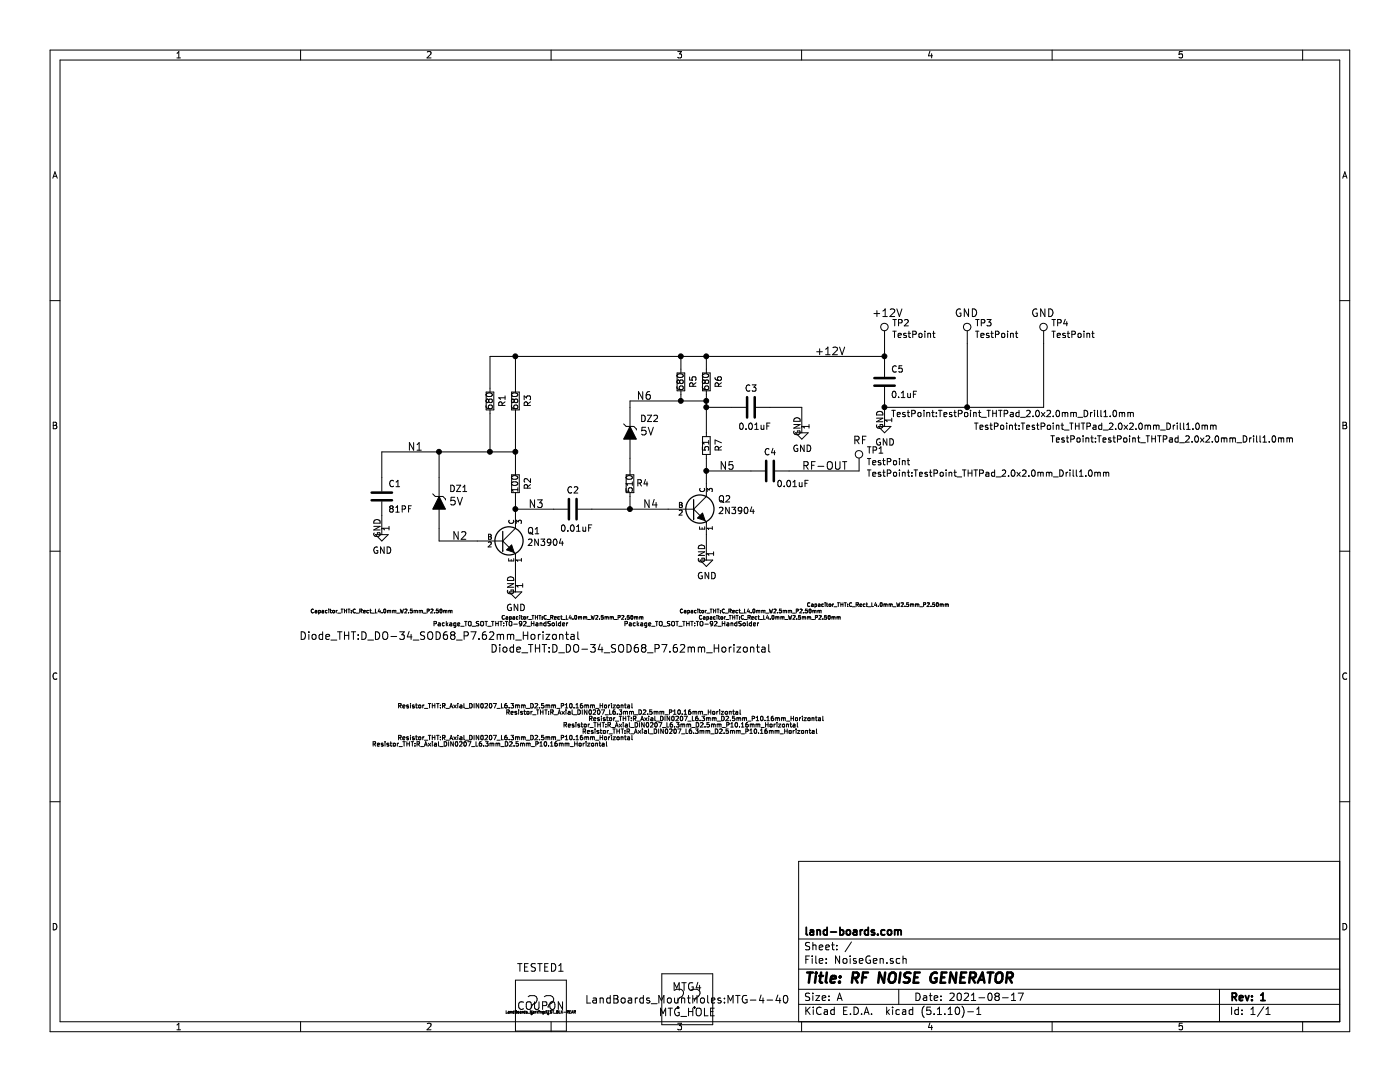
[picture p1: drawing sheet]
EESchema Schematic File Version 4
EELAYER 30 0
EELAYER END
$Descr A 11000 8500
encoding utf-8
Sheet 1 1
Title "RF NOISE GENERATOR"
Date "2021-08-17"
Rev "1"
Comp "land-boards.com"
Comment1 ""
Comment2 ""
Comment3 ""
Comment4 ""
$EndDescr
$Comp
L CW5-rescue:COUPON-AudioAmp380-rescue TESTED1
U 1 1
P 4250 7900
F 0 "TESTED1" H 4250 8200 60  0000 C CNN
F 1 "COUPON" H 4250 7900 60  0000 C CNN
F 2 "LandBoards_Marking:TEST_BLK-REAR" H 4250 7850 20  0000 C CNN
F 3 "" H 4250 7900 60  0000 C CNN
	1    4250 7900
	1    0    0    -1  
$EndComp
$Comp
L CW5-rescue:MTG_HOLE-AudioAmp380-rescue MTG4
U 1 1
P 5400 7850
F 0 "MTG4" H 5400 7950 60  0000 C CNN
F 1 "MTG_HOLE" H 5400 7750 60  0000 C CNN
F 2 "LandBoards_MountHoles:MTG-4-40" H 5400 7850 60  0000 C CNN
F 3 "" H 5400 7850 60  0000 C CNN
	1    5400 7850
	1    0    0    -1  
$EndComp
$Comp
L LandBoards_Semis:NPN Q1
U 1 1
P 3950 4250
F 0 "Q1" H 4141 4330 50  0000 L CNN
F 1 "2N3904" H 4141 4239 50  0000 L CNN
F 2 "Package_TO_SOT_THT:TO-92_HandSolder" H 3400 3600 35  0000 L CNN
F 3 "" H 3950 4250 60  0000 C CNN
	1    3950 4250
	1    0    0    -1  
$EndComp
$Comp
L LandBoards_Semis:NPN Q2
U 1 1
P 5450 4000
F 0 "Q2" H 5641 4080 50  0000 L CNN
F 1 "2N3904" H 5641 3989 50  0000 L CNN
F 2 "Package_TO_SOT_THT:TO-92_HandSolder" H 4900 3100 35  0000 L CNN
F 3 "" H 5450 4000 60  0000 C CNN
	1    5450 4000
	1    0    0    -1  
$EndComp
$Comp
L Device:R_Small R2
U 1 1
P 4050 3800
F 0 "R2" V 3950 3800 50  0000 C CNN
F 1 "100" V 4050 3800 50  0000 C CNN
F 2 "Resistor_THT:R_Axial_DIN0207_L6.3mm_D2.5mm_P10.16mm_Horizontal" H 4050 5550 35  0000 C CNN
F 3 "~" H 4050 3800 50  0001 C CNN
	1    4050 3800
	-1   0    0    1   
$EndComp
$Comp
L LandBoards_Semis:ZENER DZ1
U 1 1
P 3450 3950
F 0 "DZ1" V 3556 3871 50  0000 R CNN
F 1 "5V" V 3457 3871 60  0000 R CNN
F 2 "Diode_THT:D_DO-34_SOD68_P7.62mm_Horizontal" V 2400 5050 60  0000 R CNN
F 3 "" H 3450 3950 60  0000 C CNN
	1    3450 3950
	0    -1   -1   0   
$EndComp
$Comp
L Device:C C1
U 1 1
P 3000 3900
F 0 "C1" H 3050 4000 50  0000 L CNN
F 1 "81PF" H 3050 3800 50  0000 L CNN
F 2 "Capacitor_THT:C_Rect_L4.0mm_W2.5mm_P2.50mm" H 3000 3000 30  0000 C CNN
F 3 "" H 3000 3900 60  0001 C CNN
F 4 "Vishay" V 3000 3900 60  0001 C CNN "Mfg"
F 5 "1C10Z5U104M050B" V 3000 3900 60  0001 C CNN "MfgPN"
F 6 "Mouser" V 3000 3900 60  0001 C CNN "Vendor"
F 7 "75-1C10Z5U104M050B" V 3000 3900 60  0001 C CNN "VendorPN"
	1    3000 3900
	1    0    0    -1  
$EndComp
Wire Wire Line
	3750 4250 3450 4250
Wire Wire Line
	3450 4250 3450 4150
Wire Wire Line
	3000 3750 3000 3550
Wire Wire Line
	3450 3550 3450 3750
Wire Wire Line
	3000 4050 3000 4150
$Comp
L power:GND #PWR0101
U 1 1
P 3000 4150
F 0 "#PWR0101" H 3000 3900 50  0001 C CNN
F 1 "GND" H 3005 3977 50  0000 C CNN
F 2 "" H 3000 4150 50  0001 C CNN
F 3 "" H 3000 4150 50  0001 C CNN
	1    3000 4150
	1    0    0    -1  
$EndComp
Wire Wire Line
	4050 3900 4050 4000
$Comp
L Device:R_Small R3
U 1 1
P 4050 3150
F 0 "R3" V 3950 3150 50  0000 C CNN
F 1 "680" V 4050 3150 50  0000 C CNN
F 2 "Resistor_THT:R_Axial_DIN0207_L6.3mm_D2.5mm_P10.16mm_Horizontal" H 4050 5800 35  0000 C CNN
F 3 "~" H 4050 3150 50  0001 C CNN
	1    4050 3150
	-1   0    0    1   
$EndComp
Wire Wire Line
	4050 3550 4050 3700
Wire Wire Line
	3000 3550 3450 3550
Connection ~ 3450 3550
Wire Wire Line
	3450 3550 3850 3550
Wire Wire Line
	4050 3550 4050 3250
Connection ~ 4050 3550
$Comp
L Device:R_Small R1
U 1 1
P 3850 3150
F 0 "R1" V 3750 3150 50  0000 C CNN
F 1 "680" V 3850 3150 50  0000 C CNN
F 2 "Resistor_THT:R_Axial_DIN0207_L6.3mm_D2.5mm_P10.16mm_Horizontal" H 3850 5850 35  0000 C CNN
F 3 "~" H 3850 3150 50  0001 C CNN
	1    3850 3150
	-1   0    0    1   
$EndComp
Wire Wire Line
	3850 3250 3850 3550
Connection ~ 3850 3550
Wire Wire Line
	3850 3550 4050 3550
Wire Wire Line
	3850 3050 3850 2800
Wire Wire Line
	3850 2800 4050 2800
Wire Wire Line
	4050 2800 4050 3050
$Comp
L Device:C C2
U 1 1
P 4500 4000
F 0 "C2" V 4350 3950 50  0000 L CNN
F 1 "0.01uF" V 4650 3900 50  0000 L CNN
F 2 "Capacitor_THT:C_Rect_L4.0mm_W2.5mm_P2.50mm" V 5350 4000 30  0000 C CNN
F 3 "" H 4500 4000 60  0001 C CNN
F 4 "Vishay" V 4500 4000 60  0001 C CNN "Mfg"
F 5 "1C10Z5U104M050B" V 4500 4000 60  0001 C CNN "MfgPN"
F 6 "Mouser" V 4500 4000 60  0001 C CNN "Vendor"
F 7 "75-1C10Z5U104M050B" V 4500 4000 60  0001 C CNN "VendorPN"
	1    4500 4000
	0    1    1    0   
$EndComp
Wire Wire Line
	4050 4000 4350 4000
Connection ~ 4050 4000
Wire Wire Line
	4050 4000 4050 4050
$Comp
L Device:R_Small R7
U 1 1
P 5550 3500
F 0 "R7" V 5450 3500 50  0000 C CNN
F 1 "51" V 5550 3500 50  0000 C CNN
F 2 "Resistor_THT:R_Axial_DIN0207_L6.3mm_D2.5mm_P10.16mm_Horizontal" H 5550 5650 35  0000 C CNN
F 3 "~" H 5550 3500 50  0001 C CNN
	1    5550 3500
	-1   0    0    1   
$EndComp
Wire Wire Line
	4650 4000 4950 4000
$Comp
L Device:R_Small R4
U 1 1
P 4950 3800
F 0 "R4" H 4850 3800 50  0000 C CNN
F 1 "510" V 4950 3800 50  0000 C CNN
F 2 "Resistor_THT:R_Axial_DIN0207_L6.3mm_D2.5mm_P10.16mm_Horizontal" H 5000 5600 35  0000 C CNN
F 3 "~" H 4950 3800 50  0001 C CNN
	1    4950 3800
	-1   0    0    1   
$EndComp
Wire Wire Line
	4950 3900 4950 4000
Connection ~ 4950 4000
$Comp
L LandBoards_Semis:ZENER DZ2
U 1 1
P 4950 3400
F 0 "DZ2" V 5056 3321 50  0000 R CNN
F 1 "5V" V 4957 3321 60  0000 R CNN
F 2 "Diode_THT:D_DO-34_SOD68_P7.62mm_Horizontal" V 3250 4500 60  0000 R CNN
F 3 "" H 4950 3400 60  0000 C CNN
	1    4950 3400
	0    -1   -1   0   
$EndComp
Wire Wire Line
	4950 3600 4950 3700
Wire Wire Line
	4950 4000 5250 4000
Wire Wire Line
	4950 3200 4950 3150
$Comp
L Device:R_Small R6
U 1 1
P 5550 3000
F 0 "R6" V 5450 3000 50  0000 C CNN
F 1 "680" V 5550 3000 50  0000 C CNN
F 2 "Resistor_THT:R_Axial_DIN0207_L6.3mm_D2.5mm_P10.16mm_Horizontal" H 5600 5750 35  0000 C CNN
F 3 "~" H 5550 3000 50  0001 C CNN
	1    5550 3000
	-1   0    0    1   
$EndComp
$Comp
L Device:R_Small R5
U 1 1
P 5350 3000
F 0 "R5" V 5250 3000 50  0000 C CNN
F 1 "680" V 5350 3000 50  0000 C CNN
F 2 "Resistor_THT:R_Axial_DIN0207_L6.3mm_D2.5mm_P10.16mm_Horizontal" H 5350 5700 35  0000 C CNN
F 3 "~" H 5350 3000 50  0001 C CNN
	1    5350 3000
	-1   0    0    1   
$EndComp
Wire Wire Line
	5350 2900 5350 2800
Wire Wire Line
	5350 2800 5550 2800
Wire Wire Line
	5550 2800 5550 2900
Wire Wire Line
	5350 3150 5350 3100
Wire Wire Line
	5550 3150 5550 3100
Wire Wire Line
	4050 2800 5350 2800
Connection ~ 5350 2800
Wire Wire Line
	4950 3150 5350 3150
Wire Wire Line
	5550 3150 5550 3200
Text Label 3200 3550 0    60   ~ 0
N1
Text Label 6400 2800 0    60   ~ 0
+12V
$Comp
L power:GND #PWR0102
U 1 1
P 4050 4600
F 0 "#PWR0102" H 4050 4350 50  0001 C CNN
F 1 "GND" H 4055 4427 50  0000 C CNN
F 2 "" H 4050 4600 50  0001 C CNN
F 3 "" H 4050 4600 50  0001 C CNN
	1    4050 4600
	1    0    0    -1  
$EndComp
Wire Wire Line
	4050 4450 4050 4600
$Comp
L power:GND #PWR0103
U 1 1
P 5550 4350
F 0 "#PWR0103" H 5550 4100 50  0001 C CNN
F 1 "GND" H 5555 4177 50  0000 C CNN
F 2 "" H 5550 4350 50  0001 C CNN
F 3 "" H 5550 4350 50  0001 C CNN
	1    5550 4350
	1    0    0    -1  
$EndComp
Wire Wire Line
	5550 4200 5550 4350
Text Label 3550 4250 0    60   ~ 0
N2
Connection ~ 5350 3150
Wire Wire Line
	5350 3150 5550 3150
Connection ~ 5550 3150
Connection ~ 4050 2800
Connection ~ 5550 3700
Wire Wire Line
	5550 3700 5550 3800
Wire Wire Line
	5550 3600 5550 3700
Wire Wire Line
	6200 3700 6750 3700
Wire Wire Line
	5900 3700 5550 3700
$Comp
L Device:C C4
U 1 1
P 6050 3700
F 0 "C4" V 5900 3650 50  0000 L CNN
F 1 "0.01uF" V 6150 3750 50  0000 L CNN
F 2 "Capacitor_THT:C_Rect_L4.0mm_W2.5mm_P2.50mm" V 7200 3700 30  0000 C CNN
F 3 "" H 6050 3700 60  0001 C CNN
F 4 "Vishay" V 6050 3700 60  0001 C CNN "Mfg"
F 5 "1C10Z5U104M050B" V 6050 3700 60  0001 C CNN "MfgPN"
F 6 "Mouser" V 6050 3700 60  0001 C CNN "Vendor"
F 7 "75-1C10Z5U104M050B" V 6050 3700 60  0001 C CNN "VendorPN"
	1    6050 3700
	0    1    1    0   
$EndComp
Wire Wire Line
	5750 3200 5550 3200
$Comp
L Device:C C3
U 1 1
P 5900 3200
F 0 "C3" V 5750 3150 50  0000 L CNN
F 1 "0.01uF" V 6050 3100 50  0000 L CNN
F 2 "Capacitor_THT:C_Rect_L4.0mm_W2.5mm_P2.50mm" V 7500 3200 30  0000 C CNN
F 3 "" H 5900 3200 60  0001 C CNN
F 4 "Vishay" V 5900 3200 60  0001 C CNN "Mfg"
F 5 "1C10Z5U104M050B" V 5900 3200 60  0001 C CNN "MfgPN"
F 6 "Mouser" V 5900 3200 60  0001 C CNN "Vendor"
F 7 "75-1C10Z5U104M050B" V 5900 3200 60  0001 C CNN "VendorPN"
	1    5900 3200
	0    1    1    0   
$EndComp
Connection ~ 5550 3200
Wire Wire Line
	5550 3200 5550 3400
Wire Wire Line
	6050 3200 6300 3200
Wire Wire Line
	6300 3200 6300 3350
$Comp
L power:GND #PWR0105
U 1 1
P 6300 3350
F 0 "#PWR0105" H 6300 3100 50  0001 C CNN
F 1 "GND" H 6305 3177 50  0000 C CNN
F 2 "" H 6300 3350 50  0001 C CNN
F 3 "" H 6300 3350 50  0001 C CNN
	1    6300 3350
	1    0    0    -1  
$EndComp
Text Label 4150 4000 0    60   ~ 0
N3
Text Label 5050 4000 0    60   ~ 0
N4
Text Label 5650 3700 0    60   ~ 0
N5
Text Label 5000 3150 0    60   ~ 0
N6
Connection ~ 5550 2800
$Comp
L Device:C C5
U 1 1
P 6950 3000
F 0 "C5" H 7000 3100 50  0000 L CNN
F 1 "0.1uF" H 7000 2900 50  0000 L CNN
F 2 "Capacitor_THT:C_Rect_L4.0mm_W2.5mm_P2.50mm" H 6900 1250 30  0000 C CNN
F 3 "" H 6950 3000 60  0001 C CNN
F 4 "Vishay" V 6950 3000 60  0001 C CNN "Mfg"
F 5 "1C10Z5U104M050B" V 6950 3000 60  0001 C CNN "MfgPN"
F 6 "Mouser" V 6950 3000 60  0001 C CNN "Vendor"
F 7 "75-1C10Z5U104M050B" V 6950 3000 60  0001 C CNN "VendorPN"
	1    6950 3000
	1    0    0    -1  
$EndComp
Wire Wire Line
	6950 2800 6950 2850
Wire Wire Line
	6950 2800 5550 2800
$Comp
L power:GND #PWR0107
U 1 1
P 6950 3300
F 0 "#PWR0107" H 6950 3050 50  0001 C CNN
F 1 "GND" H 6955 3127 50  0000 C CNN
F 2 "" H 6950 3300 50  0001 C CNN
F 3 "" H 6950 3300 50  0001 C CNN
	1    6950 3300
	1    0    0    -1  
$EndComp
Wire Wire Line
	6950 3150 6950 3200
$Comp
L Connector:TestPoint TP1
U 1 1
P 6750 3700
F 0 "TP1" H 6808 3863 50  0000 L CNN
F 1 "TestPoint" H 6808 3772 50  0000 L CNN
F 2 "TestPoint:TestPoint_THTPad_2.0x2.0mm_Drill1.0mm" H 6808 3681 50  0000 L CNN
F 3 "~" H 6950 3700 50  0001 C CNN
	1    6750 3700
	1    0    0    -1  
$EndComp
$Comp
L Connector:TestPoint TP2
U 1 1
P 6950 2700
F 0 "TP2" H 7008 2863 50  0000 L CNN
F 1 "TestPoint" H 7008 2772 50  0000 L CNN
F 2 "TestPoint:TestPoint_THTPad_2.0x2.0mm_Drill1.0mm" H 7000 2150 50  0000 L CNN
F 3 "~" H 7150 2700 50  0001 C CNN
	1    6950 2700
	1    0    0    -1  
$EndComp
Wire Wire Line
	6950 2700 6950 2800
Connection ~ 6950 2800
$Comp
L Connector:TestPoint TP3
U 1 1
P 7600 2700
F 0 "TP3" H 7658 2863 50  0000 L CNN
F 1 "TestPoint" H 7658 2772 50  0000 L CNN
F 2 "TestPoint:TestPoint_THTPad_2.0x2.0mm_Drill1.0mm" H 7650 2050 50  0000 L CNN
F 3 "~" H 7800 2700 50  0001 C CNN
	1    7600 2700
	1    0    0    -1  
$EndComp
$Comp
L Connector:TestPoint TP4
U 1 1
P 8200 2700
F 0 "TP4" H 8258 2863 50  0000 L CNN
F 1 "TestPoint" H 8258 2772 50  0000 L CNN
F 2 "TestPoint:TestPoint_THTPad_2.0x2.0mm_Drill1.0mm" H 8250 1950 50  0000 L CNN
F 3 "~" H 8400 2700 50  0001 C CNN
	1    8200 2700
	1    0    0    -1  
$EndComp
Wire Wire Line
	6950 3200 7600 3200
Wire Wire Line
	8200 3200 8200 2700
Connection ~ 6950 3200
Wire Wire Line
	6950 3200 6950 3300
Wire Wire Line
	7600 2700 7600 3200
Connection ~ 7600 3200
Wire Wire Line
	7600 3200 8200 3200
Text Label 6300 3700 0    60   ~ 0
RF-OUT
Text Notes 7500 2500 0    60   ~ 0
GND
Text Notes 8100 2500 0    60   ~ 0
GND
Text Notes 6700 3500 0    60   ~ 0
RF
Text Notes 6850 2500 0    60   ~ 0
+12V
$EndSCHEMATC
